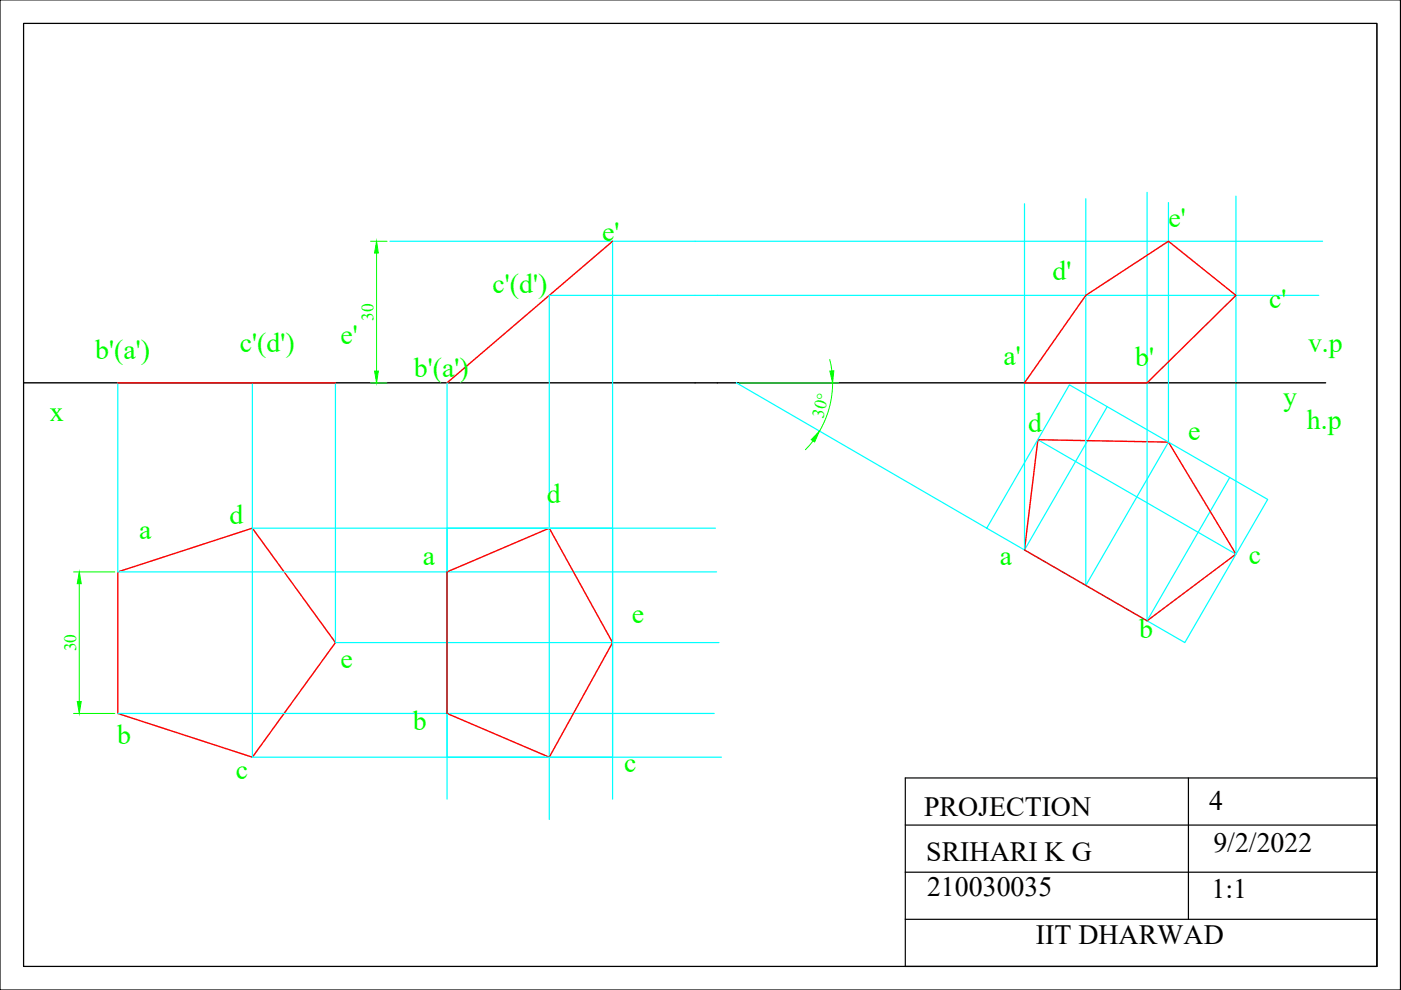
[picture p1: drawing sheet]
<svg xmlns="http://www.w3.org/2000/svg" width="297mm" height="210mm" viewBox="0 0 297 210" stroke-linecap="round" stroke-linejoin="round" font-family="sans-serif">
<!-- layer: Thick -->
<path d="M5 81.2h276.1" fill="none" stroke="#000" stroke-width=".3"/>
<path d="M129.9 51.2l-35.1 30M230.2 62.6l17.5-11.4 14.3 11.4-18.8 18.6h-26zM25 81.2h46.1M220 93.2l27.7 .5 14.3 23.8-18.8 14.1-26-15zM25 121.3l28.5-9.3 17.6 24.2-17.6 24.3-28.5-9.2zM94.8 121.3l21.7-9.3 13.4 24.2-13.4 24.3-21.7-9.2z" fill="none" stroke="#f00" stroke-width=".3"/>
<!-- layer: Thin -->
<g fill="none" stroke="#0ff" stroke-width=".25">
<path d="M82.7 51.2h197.7M129.9 51.2v118.2M217.2 43.2v73.4l17.5-30.4M230.2 42.1v82l17.5-30.4v-50.8M243.2 40.8v90.8l17.5-30.4M262 41.6v75.9l-42-24.3M279.6 62.6h-163.1v111.2M25 81.2v40.1h126.9M53.5 81.2v79.3h99.5M71.1 81.2v55h81.3M94.8 81.2v88.2M156.1 81.2l53.1 30.8 17.5-30.4 42.1 24.3-17.6 30.3-42-24.2"/>
<path d="M53.5 112h98.2M94.8 112h35.1v48.5h-35.1zM25 151.3h126.4"/>
</g>
<!-- layer: Dimension -->
<path d="M78.6 51.2h3.5M79.8 53.7v25M175.9 76.2l.5 2.5M78.6 81.2h3.5M156.8 81.2h21M172.4 93.5l-1.6 1.9M176.5 81.1a20.4 20.4 0 0 1-2.7 10.3M15.6 121.3h8.7M16.8 123.8v24.9M15.6 151.3h8.7" fill="none" stroke="#0f0" stroke-width=".21"/>
<g fill="#0f0" stroke="#0f0" stroke-width=".21">
<path d="M173.7 91.4l-1 2.3-.7-.5z"/>
<path d="M175.9 78.7l.9-.1-.3 2.6z"/>
<path d="M16.8 121.3l.4 2.5h-.8z"/>
<path d="M16.4 148.7h.8l-.4 2.6z"/>
<path d="M79.8 51.2l.4 2.5h-.8z"/>
<path d="M79.4 78.7h.8l-.4 2.5z"/>
</g>
<!-- layer: 0 -->
<path d="M0 0h296.9v209.9h-296.9zM5 5h286.9v199.9h-286.9zM191.9 164.9h100v40h-100zM191.9 174.9h100M252 164.9v30M191.9 184.9h100M191.9 194.9h100" fill="none" stroke="#000" stroke-width=".25"/>
<path d="M5 5h286.9v199.9h-286.9z" fill="none" stroke="#000" stroke-width=".21"/>
<g font-size="5.9" fill="#0f0">
<text x="127.7" y="51.1">e'</text>
<text x="247.7" y="48.1">e'</text>
<text x="223.2" y="59.4">d'</text>
<text x="104.4" y="62.2">c'(d')</text>
<text x="269.1" y="65.4">c'</text>
<text x="20.2" y="76">b'(a')</text>
<text x="50.8" y="74.7">c'(d')</text>
<text x="72.2" y="73">e'</text>
<text x="212.8" y="77.4">a'</text>
<text x="240.7" y="77.7">b'</text>
<text x="277.3" y="74.7">v.p</text>
<text x="87.8" y="79.9">b'(a')</text>
<text x="10.5" y="89.3">x</text>
<text x="272.1" y="86">y</text>
<text x="218" y="91.6">d</text>
<text x="251.9" y="93.3">e</text>
<text x="277.1" y="90.9">h.p</text>
<text x="115.9" y="106.7">d</text>
<text x="48.6" y="111">d</text>
<text x="29.5" y="114.3">a</text>
<text x="89.7" y="119.8">a</text>
<text x="212" y="119.8">a</text>
<text x="264.8" y="119.5">c</text>
<text x="134" y="132.1">e</text>
<text x="241.5" y="135.4">b</text>
<text x="72.2" y="141.6">e</text>
<text x="87.5" y="154.7">b</text>
<text x="24.8" y="157.7">b</text>
<text x="50" y="165.2">c</text>
<text x="132.3" y="163.8">c</text>
</g>
<g font-size="5.9">
<text x="195.9" y="173.1">PROJECTION</text>
<text x="256.4" y="171.8">4</text>
<text x="196.4" y="182.5">SRIHARI K G</text>
<text x="257.3" y="180.7">9/2/2022</text>
<text x="196.6" y="190">210030035</text>
<text x="256.9" y="190.3">1:1</text>
<text x="219.6" y="200.3">IIT DHARWAD</text>
</g>
<g font-size="3.7" fill="#0f0">
<text x="79.2" y="68" transform="rotate(-90 79.2 68)">30</text>
<text x="174.5" y="88.7" transform="rotate(-75 174.5 88.7)">30°</text>
<text x="16.1" y="138.1" transform="rotate(-90 16.1 138.1)">30</text>
</g>
</svg>
